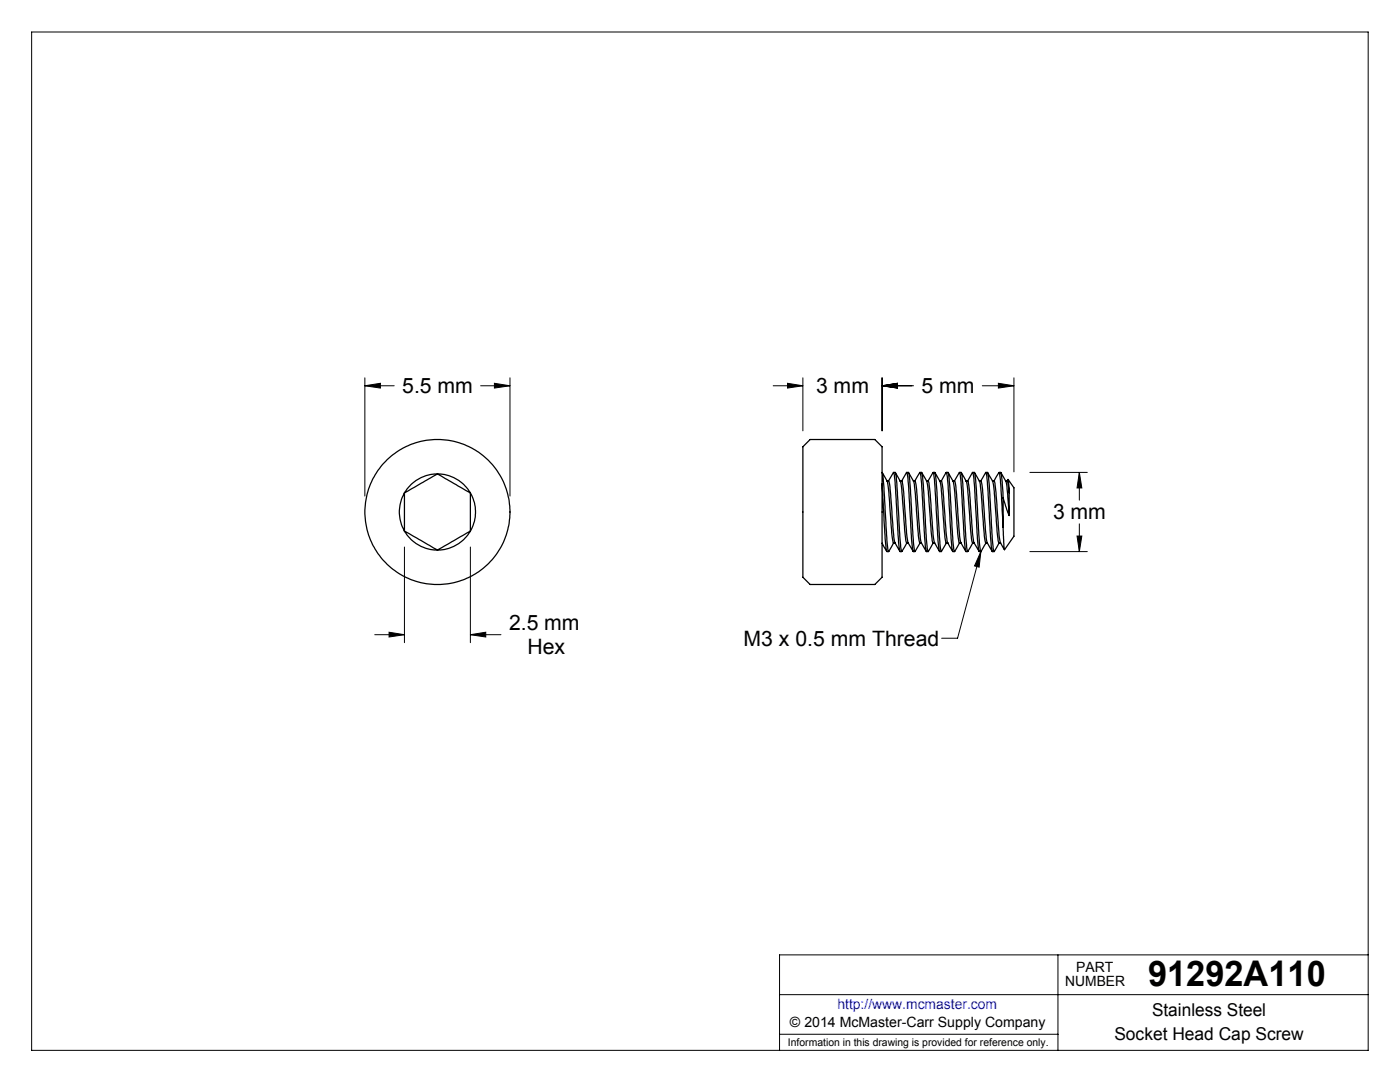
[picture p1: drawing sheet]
<svg xmlns="http://www.w3.org/2000/svg" width="279mm" height="216mm" viewBox="0 0 279 216" stroke-linecap="round" stroke-linejoin="round" font-family="sans-serif">
<g fill="none" stroke="#000" stroke-width=".2">
<path d="M6.3 6.4h266.7v203.2h-266.7zM72.8 77l3.1-.5v.9zM72.8 75.4v23.6M72.8 77h5.9M95.9 77h5.9M98.7 76.5l3.1 .5-3.1 .4zM101.8 75.4v23.6M154.3 77h5.9M157.2 76.5l3 .5-3 .4zM160.2 75.4v10.6M176 77l3.1-.5v.9zM176 77h6.3"/>
<path d="M176 75.4v10.6M196 77h6.4M199.2 76.5l3.2 .5-3.2 .4zM202.4 75.4v18.8M205.5 94.3h11.5M215.4 94.3l.5 3.1h-1zM215.4 94.3v5.5M80.7 109.1v19.1M93.9 109.1v19.1M195.8 110.1l-4.7 17.3h-3.2M195.8 110.1l-.4 3.1-.9-.3zM205.5 110.1h11.5"/>
<path d="M214.9 107h1l-.5 3.1zM215.4 104.5v5.6M74.8 126.6h5.9M77.6 126.2l3.1 .4-3.1 .5zM93.9 126.6l3-.4v.9zM93.9 126.6h6.1M155.6 198.5h117.4M211.1 190.5v19.1M273 190.5h-117.4v19.1M155.6 206.4h55.5"/>
</g>
<g fill="#000">
<path d="M195.8 110.1l-.4 3.1-.9-.3z"/>
<path d="M72.8 77l3.1-.5v.9zM98.7 76.5l3.1 .5-3.1 .4zM77.6 126.2l3.1 .4-3.1 .5zM93.9 126.6l3-.4v.9zM215.4 94.3l.5 3.1h-1zM214.9 107h1l-.5 3.1zM157.2 76.5l3 .5-3 .4zM176 77l3.1-.5v.9zM176 77l3.1-.5v.9zM199.2 76.5l3.2 .5-3.2 .4z"/>
</g>
<g fill="none" stroke="#000" stroke-width=".25">
<path d="M80.7 98.4v7.6M80.7 98.4a7.6 7.6 0 0 0 0 7.6M87.3 94.6l6.6 3.8M87.3 94.6a7.7 7.7 0 0 1 6.6 3.8M87.3 94.6a7.7 7.7 0 0 0-6.6 3.8M87.3 94.6l-6.6 3.8M93.9 98.4v7.6M93.9 98.4a7.6 7.6 0 0 1 0 7.6M160.2 89.1l1.5-1.4h12.9l1.4 1.4v26.1l-1.4 1.4h-12.9l-1.5-1.4zM176 94.3l.4 3.1 .6 10.3 .3 2.4 1-1.8M176 96.5l.8 12.8 .2 .7 .3 .1M176.1 94.3l1 1.9 .8 10 .4 2.1"/>
<path d="M177 96h.3M177.3 96l1-1.7 .3 2 .8 12.1 .2 1.6 .4 .1M177.3 96a56.1 56.1 0 0 1 .9 9.1l.3 3 1.1 1.9M178.3 94.3a.62 .62 0 0 1 .6 .8l.7 11.9 .4 3.1 1-1.8M178.7 94.3l1 1.7 .1 .7 .7 8.8 .4 2.8M179.6 96h.4M180 96l.9-1.7a17.5 17.5 0 0 1 .5 4.9l.7 10.1a.51 .51 0 0 0 .5 .8M180 96l.1 .2 .3 2.3 .8 9.6 1 1.9M180.9 94.3a.59 .59 0 0 1 .6 .8l.8 13 .3 2 1-1.8M181.3 94.3l1.1 1.8 .1 .6 .8 10.1 .3 1.5M182.3 96h.3a60.8 60.8 0 0 1 .9 9.5l.3 2.6 1.1 1.9M182.6 96l1-1.7 .3 2.3 .7 12.2 .2 1.1 .1 .2h.3"/>
<path d="M183.6 94.3h.3a13.6 13.6 0 0 1 .5 4l.5 9.1 .1 1.9 .2 .8 1-1.8M183.9 94.3l1.1 1.8 .1 .6 .7 9.1 .2 2 .2 .5M184.9 96h.3l.2 .5 1 11.7 1.1 1.8M185.2 96l1-1.7 .3 1.7 .9 13.3a.51 .51 0 0 0 .5 .8M186.2 94.3a.59 .59 0 0 1 .5 .8l.9 13.3 .3 1.7 1-1.8M186.6 94.3l1 1.8 .1 .6 .7 8a11.1 11.1 0 0 0 .4 3.6h.4M187.5 96h.4M187.9 96l.9-1.7a13.6 13.6 0 0 1 .5 4l.4 7.9a12 12 0 0 0 .5 3.9h.3M187.9 96l.3 2.1 .8 9.7 .1 .5 1 1.7M188.8 94.3a.59 .59 0 0 1 .6 .8l.7 12.6 .4 2.4 1-1.8M189.2 94.3l1.1 1.9 .8 10 .4 2.1M190.2 96h.3a47 47 0 0 1 .8 7.9l.2 2.9 .3 1.5"/>
<path d="M190.5 96l1-1.7 .3 2 .7 12.1 .3 1.6 .3 .1M191.5 94.3a.62 .62 0 0 1 .5 .8l.7 11.9 .4 3.1 1-1.8M191.8 94.3l1.1 1.7 .1 .7 .9 10.7 .2 .9h.4M192.8 96h.3M193.1 96l1-1.7a17.5 17.5 0 0 1 .5 4.9l.7 10.1a.51 .51 0 0 0 .5 .8M193.1 96l.2 .2 .2 2.3 .8 9.5 1.1 2M194.1 94.3a.59 .59 0 0 1 .5 .8l.8 13 .4 2 1-1.8M194.5 94.3l1 1.8 .2 .6 .8 10.9a.56 .56 0 0 0 .6 .7M195.4 96h.4a60.8 60.8 0 0 1 .8 9.5l.4 2.6 1 1.9M195.7 96l1-1.7 .4 2 .7 12.5 .2 1.1v.2h.4M196.7 94.3h.4a13.6 13.6 0 0 1 .4 4l.5 9.1 .2 1.9 .2 .8 1-1.8M197.1 94.3l1.1 1.8 .1 .6 .7 9.1 .2 2 .2 .5"/>
<path d="M198 96h.4l.2 .5 1 11.7 .8 1.5M198.4 96l1-1.7 .3 1.7 .5 9.2M199.4 94.3a.59 .59 0 0 1 .5 .8l.3 4.2M199.7 94.3l1.1 1.8 .1 .6 .5 6.2M200.2 99.3l1.2 3.6M200.2 99.3v5.9M200.7 96h.3M201 96l.4 2.3M201.2 95.7l.2 2.6M201.2 95.7l-.2 .3M201.2 95.7l1.2 1.6v9.7l-1.9 2.7M201.4 98.3v4.6"/>
<path d="M80.7 106l6.6 3.7M80.7 106a7.7 7.7 0 0 0 6.6 3.7M93.9 106l-6.6 3.7M93.9 106a7.7 7.7 0 0 1-6.6 3.7M176 108.4l1 1.6M178.3 108.3h.3M180.9 108.3h.4M183.6 108.3h.3M186.2 108.3h.3M191.5 108.3h.3M191.8 108.3l1 1.7M199.4 108.3h.3"/>
<path d="M200.2 105.2l.3 4.5"/>
<circle cx="87.3" cy="102.2" r="14.5"/>
</g>
<text font-size="7.1" x="229.1" y="196.8">91292A110</text>
<g font-size="4.2">
<text x="80.3" y="78.4">5.5 mm</text>
<text x="162.9" y="78.4">3 mm</text>
<text x="183.9" y="78.4">5 mm</text>
<text x="210.2" y="103.6">3 mm</text>
<text x="101.6" y="125.7">2.5 mm</text>
<text x="105.3" y="130.4">Hex</text>
<text x="148.4" y="128.9">M3 x 0.5 mm Thread</text>
</g>
<g font-size="3.5">
<text x="229.9" y="202.8">Stainless Steel</text>
<text x="222.4" y="207.5">Socket Head Cap Screw</text>
</g>
<g font-size="2.8">
<text x="212.6" y="196.8">NUMBER</text>
<text x="214.8" y="194">PART</text>
<text x="157.7" y="205">© 2014 McMaster-Carr Supply Company</text>
</g>
<text font-size="2.8" fill="#00f" x="167.1" y="201.4">http://www.mcmaster.com</text>
<text font-size="2.1" x="157.3" y="208.6">Information in this drawing is provided for reference only.</text>
</svg>
